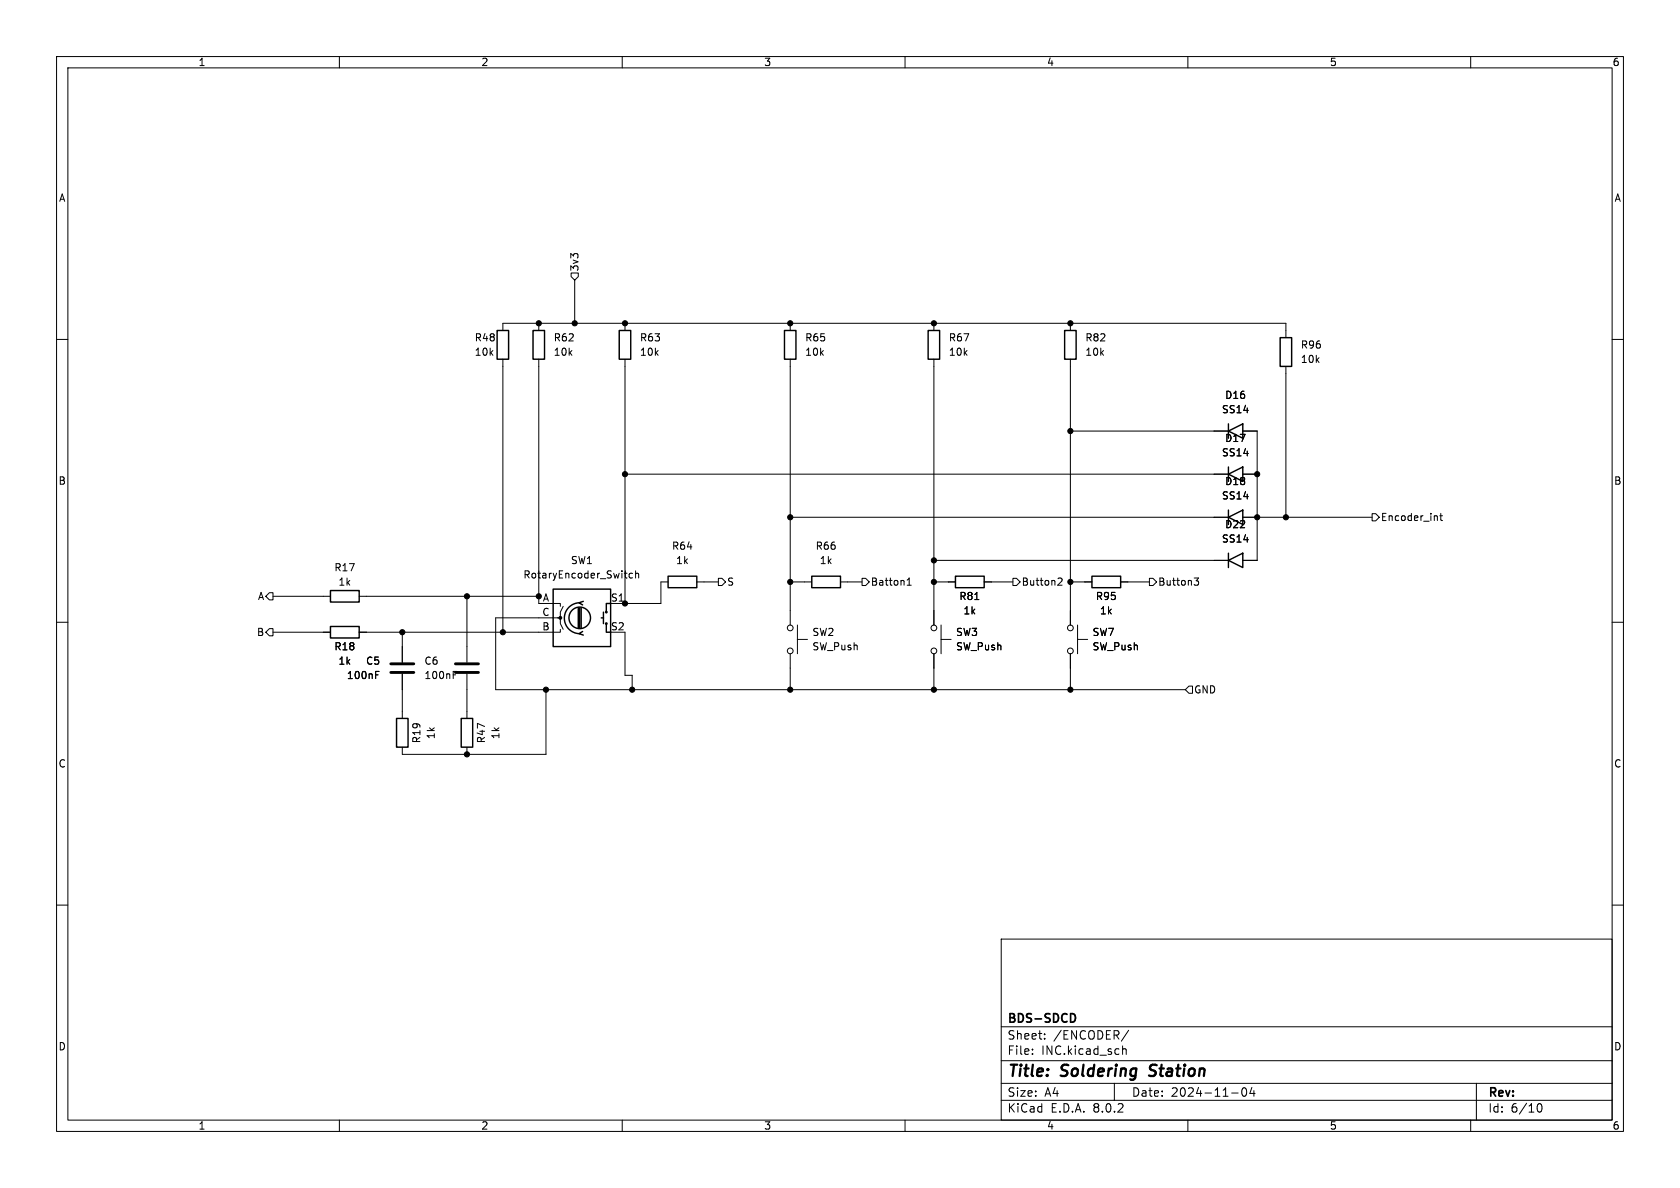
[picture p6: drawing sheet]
<svg xmlns="http://www.w3.org/2000/svg" width="297mm" height="210mm" viewBox="0 0 297 210" stroke-linecap="round" stroke-linejoin="round" font-family="sans-serif">
<g fill="none" stroke="#000" stroke-width=".18">
<path d="M10 10h277v190h-277zM12 12h273v186h-273zM60 10v2M110 10v2M160 10v2M210 10v2M260 10v2M10 60h2M88.9 58.4v-1.2h138.4v2.5M95.2 57.2v1.2M101 48.3h1.2v.6l-.6 .6-.6-.6zM101.6 49.5v7.7"/>
<path d="M110.5 57.2v1.2M139.7 57.2v1.2M165.1 57.2v1.2M189.2 57.2v1.2M285 60h2M88.9 63.5v48.3M95.2 63.5v43.2h3.9v.5M110.5 63.5v43.2M139.7 63.5v47M165.1 63.5v47M189.2 63.5v47M189.2 76.2h28"/>
<path d="M219.7 76.2h2.5v22.9h-2.5M227.3 64.8v26.6M110.5 83.8h106.7M139.7 91.4h77.5M165.1 99.1h52.1M219.7 83.8h2.5M219.7 91.4h22.9M242.6 90.8h.6l.6 .6-.6 .7h-.6zM254 91.2l.1 .8M254.5 91.2h.5M254.7 90.7v1.1l.3 .2M10 110h2"/>
<path d="M47.6 111.1h.7v1.3h-.7l-.6-.6zM47.6 104.8h.7v1.2h-.7l-.6-.6zM48.3 111.8h10.1M48.3 105.4h10.1M63.5 105.4h31.7M66.4 119.3h.4M66.4 118.7h.6M71.1 111.8v5.3M71.1 119.1v7.9M80.1 119.3h.4M80.1 118.7h.6M82.5 105.4v11.7"/>
<path d="M82.5 119.1v7.9M99.1 111.3v.5h-35.6M99.6 111.3l-.5-1.1v-1h-11.5v12.7h121.9M99.6 107.2l-.5 1v1h-.5M110.5 111.8v7.6h1.3v2.5M111.8 101.4l-.3-.1-.3 .3 .1 .5h.5M112.4 101.5l.1-.2 .3 .1 .1 .8M112.4 100.9v1.3M118.1 102.9h-1.3v3.8h-8.9M123.2 102.9h3.8M127 102.2h.6l.7 .7-.7 .6h-.6zM139.7 102.9h3.8"/>
<path d="M139.7 115.6v6.3M141 113h1.7M141 110.5v5.1M148.6 102.9h3.8M152.4 102.2h.6l.7 .7-.7 .6h-.6zM160.4 103.4h.7M160.4 102.5l.3-.3v1.2M165.1 102.9h3.8M165.1 115.6v6.3M166.4 113h1.7M166.4 110.5v5.1M172.3 106h.8"/>
<path d="M174 102.9h5.1M179.1 102.2h.6l.6 .7-.6 .6h-.6zM187.1 102.2h.4l.3 .3-.8 .9h.8M189.2 115.6v6.3M189.2 102.9h3.8M190.5 113h1.8M190.5 110.5v5.1M198.1 102.9h5.1M203.2 102.2h.6l.7 .7-.7 .6h-.6zM211.1 102.2h.8l-.4 .5 .3 .1 .1 .4-.2 .2h-.4M285 110h2M82.5 132.1v1.3"/>
<path d="M96.5 121.9v11.5h-25.4v-1.3M210.2 121.3h.6v1.3h-.6l-.7-.7zM10 160h2M285 160h2M177 166h108v32h-108zM60 198v2M110 198v2M160 198v2M177 194.5h108M177 191.5h108M177 187.5h108M177 181.5h108"/>
<path d="M182.5 186.3v.1M182.5 185.5v.1M184.7 183.6v.1M184.7 182.8v.1M197 191.5v3M198.5 184.9v1.5M198.5 185.5l.2-.1 .3 .1 .1 .9M199.5 182.1l-1.3 2M210 198v2M217.7 193.2h1.2M219.7 192.4l.2-.1a.81 .81 0 0 1 .6 .6 .81 .81 0 0 1-.3 .8l-.2 .1a.81 .81 0 0 1-.3-1.4zM221.3 192.2l-.3 1.1h.9"/>
<path d="M221.7 192.8v1M260 198v2M261 191.5v6.5M271.7 195.7l.2-.5 .2-.1a.8 .8 0 0 1 .5 .7 .8 .8 0 0 1-.5 .8l-.2-.1-.2-.5"/>
<circle cx="139.7" cy="115.1" r=".51"/>
<circle cx="139.7" cy="111" r=".51"/>
<circle cx="165.1" cy="111" r=".51"/>
<circle cx="165.1" cy="115.1" r=".51"/>
<circle cx="189.2" cy="115.1" r=".51"/>
<circle cx="189.2" cy="111" r=".51"/>
</g>
<path d="M203.1 190.1l.3 .1M203.4 188.4l-.1 .2 .1 .4" fill="none" stroke="#000" stroke-width=".4"/>
<path d="M189.6 179.2a.81 .81 0 0 1 .5 .7 .81 .81 0 0 1-.5 .8" fill="none" stroke="#000" stroke-width=".3"/>
<g fill="none" stroke="#000" stroke-width=".25">
<path d="M87.9 58.4h2v5.1h-2zM94.2 58.4h2.1v5.1h-2.1zM109.5 58.4h2v5.1h-2zM138.7 58.4h2v5.1h-2zM164.1 58.4h2v5.1h-2zM188.2 58.4h2v5.1h-2zM226.3 59.7h2v5.1h-2zM217.2 76.2l2.5-1.3v2.6zM217.2 74.9v2.6M217.2 83.8l2.5-1.2v2.5zM217.2 99.1l2.5-1.3v2.5zM217.2 91.4l2.5-1.2v2.5z"/>
<path d="M217.2 82.6v2.5M217.2 90.2v2.5M217.2 97.8v2.5M58.4 110.7h5.1v2.1h-5.1zM58.4 104.4h5.1v2h-5.1zM97.8 104.1h10.1v10.2h-10.1zM102.2 107.4v3.6M102.5 106.6a2.73 2.73 0 0 0-2.7 2.7 2.73 2.73 0 0 0 2.7 2.7M102.5 107.4v3.6M102.7 107.4v3.6M103 111.6l-.6 .4 .7 .3M103.1 106.3l-.7 .3 .6 .3"/>
<path d="M106.3 109.2h.4M106.7 108.2v2M107.2 110.2v1.6h.7M107.9 106.7h-.7v1.5M118.1 101.9h5.1v2h-5.1zM143.5 101.9h5.1v2h-5.1zM168.9 101.9h5.1v2h-5.1zM193 101.9h5.1v2h-5.1zM70.1 127h2v5.1h-2zM81.5 127h2.1v5.1h-2.1z"/>
<circle cx="102.5" cy="109.2" r="1.9"/>
<circle cx="107.2" cy="110.2" r=".13"/>
<circle cx="107.2" cy="108.2" r=".13"/>
</g>
<g fill="#000" stroke="#000" stroke-width=".18">
<circle cx="95.2" cy="57.2" r=".46"/>
<circle cx="101.6" cy="57.2" r=".46"/>
<circle cx="110.5" cy="57.2" r=".46"/>
<circle cx="139.7" cy="57.2" r=".46"/>
<circle cx="165.1" cy="57.2" r=".46"/>
<circle cx="189.2" cy="57.2" r=".46"/>
<circle cx="189.2" cy="76.2" r=".46"/>
<circle cx="110.5" cy="83.8" r=".46"/>
<circle cx="139.7" cy="91.4" r=".46"/>
<circle cx="165.1" cy="99.1" r=".46"/>
<circle cx="222.2" cy="91.4" r=".46"/>
<circle cx="222.2" cy="83.8" r=".46"/>
<circle cx="227.3" cy="91.4" r=".46"/>
<circle cx="71.1" cy="111.8" r=".46"/>
<circle cx="82.5" cy="105.4" r=".46"/>
<circle cx="88.9" cy="111.8" r=".46"/>
<circle cx="95.2" cy="105.4" r=".46"/>
<circle cx="99.1" cy="109.2" r=".25"/>
<circle cx="110.5" cy="106.7" r=".46"/>
<circle cx="139.7" cy="102.9" r=".46"/>
<circle cx="165.1" cy="102.9" r=".46"/>
<circle cx="189.2" cy="102.9" r=".46"/>
<circle cx="82.5" cy="133.4" r=".46"/>
<circle cx="96.5" cy="121.9" r=".46"/>
<circle cx="111.8" cy="121.9" r=".46"/>
<circle cx="139.7" cy="121.9" r=".46"/>
<circle cx="165.1" cy="121.9" r=".46"/>
<circle cx="189.2" cy="121.9" r=".46"/>
</g>
<path d="M69.1 118.9h4.1M69.1 117.3h4.1M80.5 118.9h4.1M80.5 117.3h4.1" fill="none" stroke="#000" stroke-width=".51"/>
<g font-size="2.8">
<text x="178" y="190.9">Title:</text>
<text x="187.7" y="190.9">Soldering</text>
<text x="204.1" y="190.9">Station</text>
</g>
<g font-size="2.1">
<text x="178" y="184">Sheet:</text>
<text x="178" y="181.2">BDS-SDCD</text>
<text x="186.2" y="184">/ENCODER/</text>
<text x="178" y="186.7">File:</text>
<text x="184.1" y="186.7">INC.kicad_sch</text>
<text x="178" y="196.9">KiCad</text>
<text x="178" y="194.1">Size:</text>
<text x="184.7" y="194.1">A4</text>
<text x="185.7" y="196.9">E.D.A.</text>
<text x="193.3" y="196.9">8.0.2</text>
<text x="200" y="194.1">Date:</text>
<text x="207" y="194.1">2024-11-04</text>
<text x="263" y="194.3">Rev:</text>
<text x="263" y="196.9">Id:</text>
<text x="267.1" y="196.9">6/10</text>
</g>
<g font-size="1.8">
<text x="35" y="11.9">1</text>
<text x="85" y="11.9">2</text>
<text x="135" y="11.9">3</text>
<text x="185" y="11.9">4</text>
<text x="235" y="11.9">5</text>
<text x="285" y="11.9">6</text>
<text x="10.3" y="35.9">A</text>
<text x="285.3" y="35.9">A</text>
<text x="102.5" y="48.1" transform="rotate(-90 102.5 48.1)">3v3</text>
<text x="83.8" y="63.1">10k</text>
<text x="83.8" y="60.6">R48</text>
<text x="97.8" y="63.1">10k</text>
<text x="97.8" y="60.6">R62</text>
<text x="113" y="63.1">10k</text>
<text x="113" y="60.6">R63</text>
<text x="142.2" y="63.1">10k</text>
<text x="142.2" y="60.6">R65</text>
<text x="167.6" y="63.1">10k</text>
<text x="167.6" y="60.6">R67</text>
<text x="191.8" y="63.1">10k</text>
<text x="191.8" y="60.6">R82</text>
<text x="229.9" y="64.4">10k</text>
<text x="229.9" y="61.8">R96</text>
<text x="216.5" y="70.7">D16</text>
<text x="215.9" y="73.3">SS14</text>
<text x="215.9" y="80.9">SS14</text>
<text x="216.5" y="78.3">D17</text>
<text x="10.3" y="85.9">B</text>
<text x="215.9" y="88.5">SS14</text>
<text x="216.5" y="86">D18</text>
<text x="285.3" y="85.9">B</text>
<text x="216.5" y="93.6">D22</text>
<text x="244" y="92.3">Encoder_int</text>
<text x="59" y="101.2">R17</text>
<text x="100.8" y="99.9">SW1</text>
<text x="118.7" y="97.4">R64</text>
<text x="119.4" y="99.9">1k</text>
<text x="144.1" y="97.4">R66</text>
<text x="144.8" y="99.9">1k</text>
<text x="215.9" y="96.1">SS14</text>
<text x="45.5" y="106.3">A</text>
<text x="59.7" y="103.7">1k</text>
<text x="92.4" y="102.5">RotaryEncoder_Switch</text>
<text x="95.9" y="106.4">A</text>
<text x="107.9" y="106.4">S1</text>
<text x="128.5" y="103.7">S</text>
<text x="153.9" y="103.7">Batton1</text>
<text x="169.5" y="106.3">R81</text>
<text x="180.5" y="103.7">Button2</text>
<text x="193.6" y="106.3">R95</text>
<text x="204.7" y="103.7">Button3</text>
<text x="45.3" y="112.6">B</text>
<text x="95.8" y="111.5">B</text>
<text x="95.8" y="109">C</text>
<text x="107.9" y="111.5">S2</text>
<text x="143.5" y="112.6">SW2</text>
<text x="168.9" y="112.6">SW3</text>
<text x="170.2" y="108.8">1k</text>
<text x="193" y="112.6">SW7</text>
<text x="194.4" y="108.8">1k</text>
<text x="59" y="115.2">R18</text>
<text x="59.7" y="117.7">1k</text>
<text x="64.6" y="117.7">C5</text>
<text x="74.9" y="117.7">C6</text>
<text x="143.5" y="115.2">SW_Push</text>
<text x="168.9" y="115.2">SW_Push</text>
<text x="193" y="115.2">SW_Push</text>
<text x="61.2" y="120.2">100nF</text>
<text x="74.9" y="120.2">100nF</text>
<text x="211" y="122.8">GND</text>
<text x="74.5" y="131.5" transform="rotate(-90 74.5 131.5)">R19</text>
<text x="77.1" y="130.8" transform="rotate(-90 77.1 130.8)">1k</text>
<text x="86" y="131.5" transform="rotate(-90 86 131.5)">R47</text>
<text x="88.5" y="130.8" transform="rotate(-90 88.5 130.8)">1k</text>
<text x="10.3" y="135.9">C</text>
<text x="285.3" y="135.9">C</text>
<text x="10.3" y="185.9">D</text>
<text x="285.3" y="185.9">D</text>
<text x="35" y="199.9">1</text>
<text x="85" y="199.9">2</text>
<text x="135" y="199.9">3</text>
<text x="185" y="199.9">4</text>
<text x="235" y="199.9">5</text>
<text x="285" y="199.9">6</text>
</g>
</svg>
